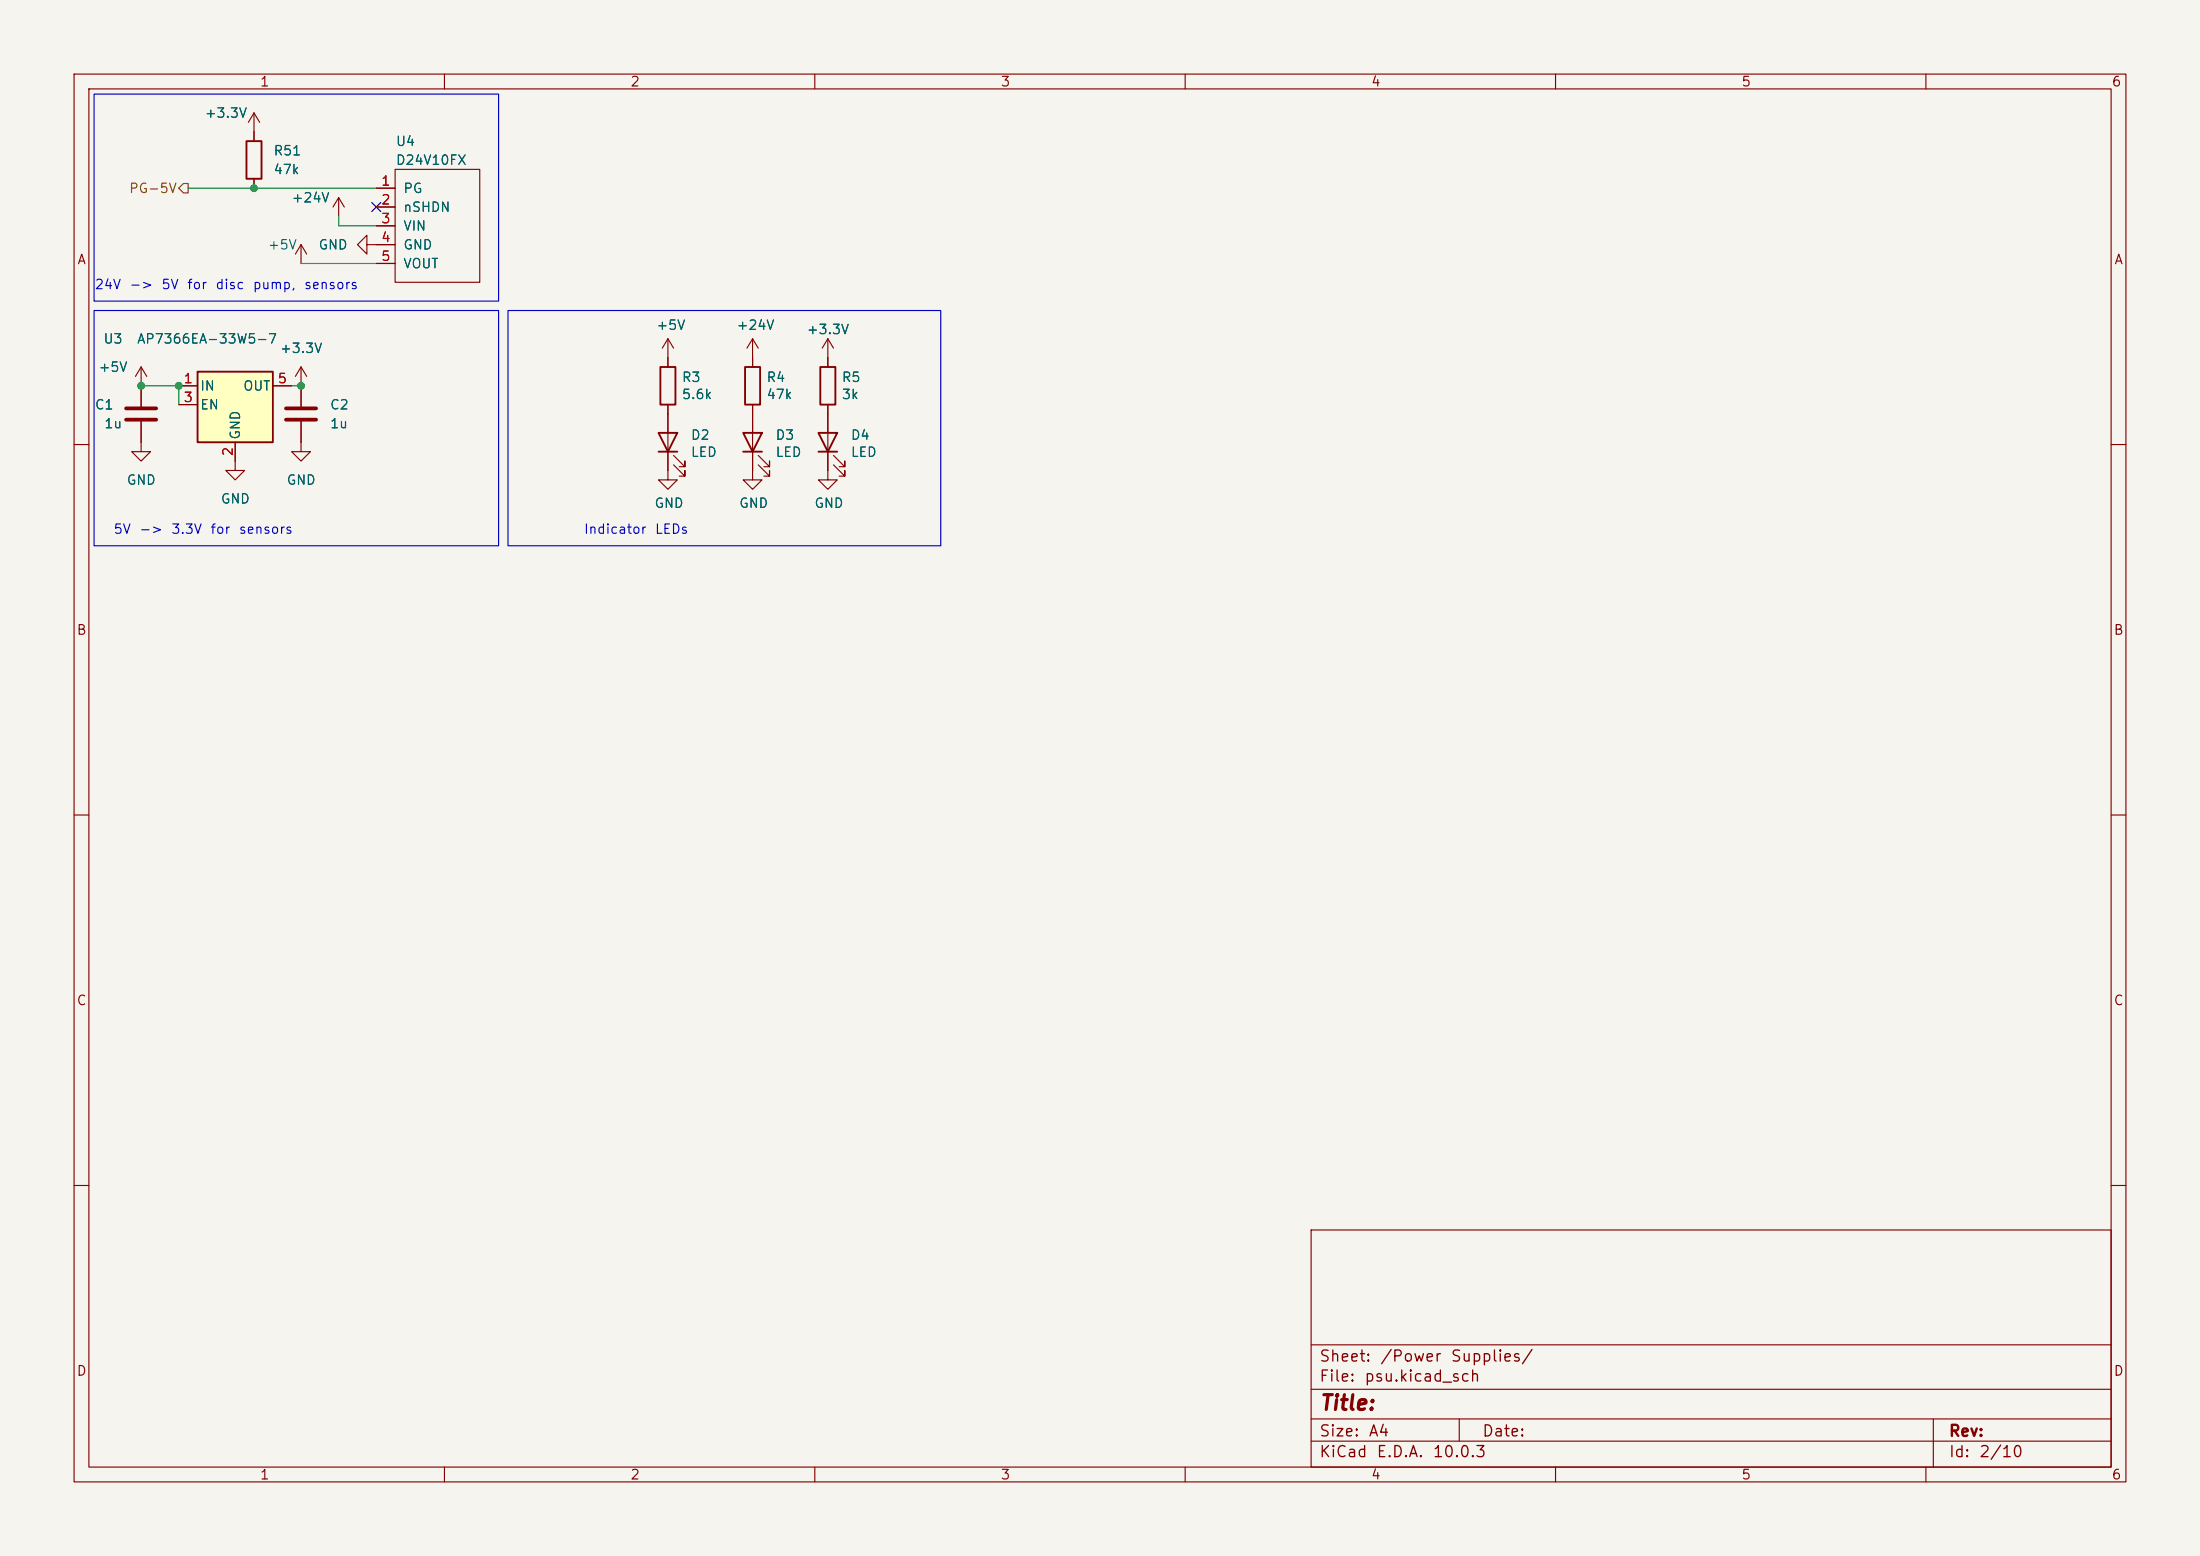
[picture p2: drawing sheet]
(kicad_sch
 (version 20260306)
 (generator "eeschema")
 (generator_version "10.0")
 (paper "A4")
 (lib_symbols
  (symbol "Device:C"
   (pin_numbers (hide yes))
   (pin_names
    (offset 0.254)) (exclude_from_sim no) (in_bom yes) (on_board yes)
   (in_pos_files yes)
   (duplicate_pin_numbers_are_jumpers no)
   (property "Reference" "C" (at 0.635 2.54 0) (show_name no) (do_not_autoplace no) (effects (font (size 1.27 1.27)) (justify left)))
   (property "Value" "C" (at 0.635 -2.54 0) (show_name no) (do_not_autoplace no) (effects (font (size 1.27 1.27)) (justify left)))
   (property "Footprint" "" (at 0.9652 -3.81 0) (show_name no) (do_not_autoplace no) (hide yes) (effects (font (size 1.27 1.27))))
   (property "Datasheet" "" (at 0 0 0) (show_name no) (do_not_autoplace no) (hide yes) (effects (font (size 1.27 1.27))))
   (property "Description" "Unpolarized capacitor" (at 0 0 0) (show_name no) (do_not_autoplace no) (hide yes) (effects (font (size 1.27 1.27))))
   (symbol "C_0_1"
    (polyline (pts (xy -2.032 0.762) (xy 2.032 0.762)) (stroke (width 0.508) (type default)) (fill (type none)))
    (polyline (pts (xy -2.032 -0.762) (xy 2.032 -0.762)) (stroke (width 0.508) (type default)) (fill (type none))))
   (symbol "C_1_1"
    (pin passive line (at 0 3.81 270) (length 2.794) (name "" (effects (font (size 1.27 1.27)))) (number "1" (effects (font (size 1.27 1.27)))))
    (pin passive line (at 0 -3.81 90) (length 2.794) (name "" (effects (font (size 1.27 1.27)))) (number "2" (effects (font (size 1.27 1.27))))))
   (embedded_fonts no))
  (symbol "Device:LED"
   (pin_numbers (hide yes))
   (pin_names
    (offset 1.016) (hide yes)) (exclude_from_sim no) (in_bom yes) (on_board yes)
   (in_pos_files yes)
   (duplicate_pin_numbers_are_jumpers no)
   (property "Reference" "D" (at 0 2.54 0) (show_name no) (do_not_autoplace no) (effects (font (size 1.27 1.27))))
   (property "Value" "LED" (at 0 -2.54 0) (show_name no) (do_not_autoplace no) (effects (font (size 1.27 1.27))))
   (property "Footprint" "" (at 0 0 0) (show_name no) (do_not_autoplace no) (hide yes) (effects (font (size 1.27 1.27))))
   (property "Datasheet" "" (at 0 0 0) (show_name no) (do_not_autoplace no) (hide yes) (effects (font (size 1.27 1.27))))
   (property "Description" "Light emitting diode" (at 0 0 0) (show_name no) (do_not_autoplace no) (hide yes) (effects (font (size 1.27 1.27))))
   (symbol "LED_0_1"
    (polyline (pts (xy -3.048 -0.762) (xy -4.572 -2.286) (xy -3.81 -2.286) (xy -4.572 -2.286) (xy -4.572 -1.524)) (stroke (width 0) (type default)) (fill (type none)))
    (polyline (pts (xy -1.778 -0.762) (xy -3.302 -2.286) (xy -2.54 -2.286) (xy -3.302 -2.286) (xy -3.302 -1.524)) (stroke (width 0) (type default)) (fill (type none)))
    (polyline (pts (xy -1.27 0) (xy 1.27 0)) (stroke (width 0) (type default)) (fill (type none)))
    (polyline (pts (xy -1.27 -1.27) (xy -1.27 1.27)) (stroke (width 0.254) (type default)) (fill (type none)))
    (polyline (pts (xy 1.27 -1.27) (xy 1.27 1.27) (xy -1.27 0) (xy 1.27 -1.27)) (stroke (width 0.254) (type default)) (fill (type none))))
   (symbol "LED_1_1"
    (pin passive line (at -3.81 0 0) (length 2.54) (name "K" (effects (font (size 1.27 1.27)))) (number "1" (effects (font (size 1.27 1.27)))))
    (pin passive line (at 3.81 0 180) (length 2.54) (name "A" (effects (font (size 1.27 1.27)))) (number "2" (effects (font (size 1.27 1.27))))))
   (embedded_fonts no))
  (symbol "Device:R"
   (pin_numbers (hide yes))
   (pin_names
    (offset 0)) (exclude_from_sim no) (in_bom yes) (on_board yes)
   (in_pos_files yes)
   (duplicate_pin_numbers_are_jumpers no)
   (property "Reference" "R" (at 2.032 0 90) (show_name no) (do_not_autoplace no) (effects (font (size 1.27 1.27))))
   (property "Value" "R" (at 0 0 90) (show_name no) (do_not_autoplace no) (effects (font (size 1.27 1.27))))
   (property "Footprint" "" (at -1.778 0 90) (show_name no) (do_not_autoplace no) (hide yes) (effects (font (size 1.27 1.27))))
   (property "Datasheet" "" (at 0 0 0) (show_name no) (do_not_autoplace no) (hide yes) (effects (font (size 1.27 1.27))))
   (property "Description" "Resistor" (at 0 0 0) (show_name no) (do_not_autoplace no) (hide yes) (effects (font (size 1.27 1.27))))
   (symbol "R_0_1"
    (rectangle (start -1.016 -2.54) (end 1.016 2.54) (stroke (width 0.254) (type default)) (fill (type none))))
   (symbol "R_1_1"
    (pin passive line (at 0 3.81 270) (length 1.27) (name "" (effects (font (size 1.27 1.27)))) (number "1" (effects (font (size 1.27 1.27)))))
    (pin passive line (at 0 -3.81 90) (length 1.27) (name "" (effects (font (size 1.27 1.27)))) (number "2" (effects (font (size 1.27 1.27))))))
   (embedded_fonts no))
  (symbol "Regulator_Linear:TLV71209_SOT23-5"
   (pin_names
    (offset 0.254)) (exclude_from_sim no) (in_bom yes) (on_board yes)
   (in_pos_files yes)
   (duplicate_pin_numbers_are_jumpers no)
   (property "Reference" "U" (at -3.81 5.715 0) (show_name no) (do_not_autoplace no) (effects (font (size 1.27 1.27))))
   (property "Value" "TLV71209_SOT23-5" (at 0 5.715 0) (show_name no) (do_not_autoplace no) (effects (font (size 1.27 1.27)) (justify left)))
   (property "Footprint" "Package_TO_SOT_SMD:SOT-23-5" (at 0 8.255 0) (show_name no) (do_not_autoplace no) (hide yes) (effects (font (size 1.27 1.27)
    (italic yes))))
   (property "Datasheet" "http://www.ti.com/lit/ds/symlink/tlv712.pdf" (at 0 1.27 0) (show_name no) (do_not_autoplace no) (hide yes) (effects (font (size 1.27 1.27))))
   (property "Description" "300mA Low Dropout Voltage Regulator, Fixed Output 0.9V, SOT-23-5" (at 0 0 0) (show_name no) (do_not_autoplace no) (hide yes) (effects (font (size 1.27 1.27))))
   (symbol "TLV71209_SOT23-5_0_1"
    (rectangle (start -5.08 4.445) (end 5.08 -5.08) (stroke (width 0.254) (type default)) (fill (type background))))
   (symbol "TLV71209_SOT23-5_1_1"
    (pin power_in line (at -7.62 2.54 0) (length 2.54) (name "IN" (effects (font (size 1.27 1.27)))) (number "1" (effects (font (size 1.27 1.27)))))
    (pin power_in line (at 0 -7.62 90) (length 2.54) (name "GND" (effects (font (size 1.27 1.27)))) (number "2" (effects (font (size 1.27 1.27)))))
    (pin input line (at -7.62 0 0) (length 2.54) (name "EN" (effects (font (size 1.27 1.27)))) (number "3" (effects (font (size 1.27 1.27)))))
    (pin no_connect line (at 5.08 0 180) (length 2.54) (hide yes) (name "NC" (effects (font (size 1.27 1.27)))) (number "4" (effects (font (size 1.27 1.27)))))
    (pin power_out line (at 7.62 2.54 180) (length 2.54) (name "OUT" (effects (font (size 1.27 1.27)))) (number "5" (effects (font (size 1.27 1.27))))))
   (embedded_fonts no))
  (symbol "pololu:D24V10FX"
   (pin_names
    (offset 1.016)) (exclude_from_sim no) (in_bom yes) (on_board yes)
   (in_pos_files yes)
   (duplicate_pin_numbers_are_jumpers no)
   (property "Reference" "U" (at -1.27 12.7 0) (show_name no) (do_not_autoplace no) (effects (font (size 1.27 1.27))))
   (property "Value" "D24V10FX" (at -1.27 10.16 0) (show_name no) (do_not_autoplace no) (effects (font (size 1.27 1.27))))
   (property "Footprint" "" (at -1.27 12.7 0) (show_name no) (do_not_autoplace no) (hide yes) (effects (font (size 1.27 1.27))))
   (property "Datasheet" "" (at -1.27 12.7 0) (show_name no) (do_not_autoplace no) (hide yes) (effects (font (size 1.27 1.27))))
   (property "Description" "" (at 0 0 0) (show_name no) (do_not_autoplace no) (hide yes) (effects (font (size 1.27 1.27))))
   (symbol "D24V10FX_0_1"
    (rectangle (start -6.35 7.62) (end 5.08 -7.62) (stroke (width 0) (type solid)) (fill (type none))))
   (symbol "D24V10FX_1_0"
    (pin output line (at -8.89 5.08 0) (length 2.54) (name "PG" (effects (font (size 1.27 1.27)))) (number "1" (effects (font (size 1.27 1.27)))))
    (pin input line (at -8.89 2.54 0) (length 2.54) (name "nSHDN" (effects (font (size 1.27 1.27)))) (number "2" (effects (font (size 1.27 1.27)))))
    (pin power_in line (at -8.89 0 0) (length 2.54) (name "VIN" (effects (font (size 1.27 1.27)))) (number "3" (effects (font (size 1.27 1.27)))))
    (pin power_in line (at -8.89 -2.54 0) (length 2.54) (name "GND" (effects (font (size 1.27 1.27)))) (number "4" (effects (font (size 1.27 1.27)))))
    (pin power_out line (at -8.89 -5.08 0) (length 2.54) (name "VOUT" (effects (font (size 1.27 1.27)))) (number "5" (effects (font (size 1.27 1.27))))))
   (embedded_fonts no))
  (symbol "power:+24V"
   (power global)
   (pin_names
    (offset 0)) (exclude_from_sim no) (in_bom yes) (on_board yes)
   (in_pos_files yes)
   (duplicate_pin_numbers_are_jumpers no)
   (property "Reference" "#PWR" (at 0 -3.81 0) (show_name no) (do_not_autoplace no) (hide yes) (effects (font (size 1.27 1.27))))
   (property "Value" "+24V" (at 0 3.556 0) (show_name no) (do_not_autoplace no) (effects (font (size 1.27 1.27))))
   (property "Footprint" "" (at 0 0 0) (show_name no) (do_not_autoplace no) (hide yes) (effects (font (size 1.27 1.27))))
   (property "Datasheet" "" (at 0 0 0) (show_name no) (do_not_autoplace no) (hide yes) (effects (font (size 1.27 1.27))))
   (property "Description" "Power symbol creates a global label with name \"+24V\"" (at 0 0 0) (show_name no) (do_not_autoplace no) (hide yes) (effects (font (size 1.27 1.27))))
   (symbol "+24V_0_1"
    (polyline (pts (xy -0.762 1.27) (xy 0 2.54)) (stroke (width 0) (type default)) (fill (type none)))
    (polyline (pts (xy 0 2.54) (xy 0.762 1.27)) (stroke (width 0) (type default)) (fill (type none)))
    (polyline (pts (xy 0 0) (xy 0 2.54)) (stroke (width 0) (type default)) (fill (type none))))
   (symbol "+24V_1_1"
    (pin power_in line (at 0 0 90) (length 0) (hide yes) (name "+24V" (effects (font (size 1.27 1.27)))) (number "1" (effects (font (size 1.27 1.27))))))
   (embedded_fonts no))
  (symbol "power:+3.3V"
   (power global)
   (pin_names
    (offset 0)) (exclude_from_sim no) (in_bom yes) (on_board yes)
   (in_pos_files yes)
   (duplicate_pin_numbers_are_jumpers no)
   (property "Reference" "#PWR" (at 0 -3.81 0) (show_name no) (do_not_autoplace no) (hide yes) (effects (font (size 1.27 1.27))))
   (property "Value" "+3.3V" (at 0 3.556 0) (show_name no) (do_not_autoplace no) (effects (font (size 1.27 1.27))))
   (property "Footprint" "" (at 0 0 0) (show_name no) (do_not_autoplace no) (hide yes) (effects (font (size 1.27 1.27))))
   (property "Datasheet" "" (at 0 0 0) (show_name no) (do_not_autoplace no) (hide yes) (effects (font (size 1.27 1.27))))
   (property "Description" "Power symbol creates a global label with name \"+3.3V\"" (at 0 0 0) (show_name no) (do_not_autoplace no) (hide yes) (effects (font (size 1.27 1.27))))
   (symbol "+3.3V_0_1"
    (polyline (pts (xy -0.762 1.27) (xy 0 2.54)) (stroke (width 0) (type default)) (fill (type none)))
    (polyline (pts (xy 0 2.54) (xy 0.762 1.27)) (stroke (width 0) (type default)) (fill (type none)))
    (polyline (pts (xy 0 0) (xy 0 2.54)) (stroke (width 0) (type default)) (fill (type none))))
   (symbol "+3.3V_1_1"
    (pin power_in line (at 0 0 90) (length 0) (hide yes) (name "+3.3V" (effects (font (size 1.27 1.27)))) (number "1" (effects (font (size 1.27 1.27))))))
   (embedded_fonts no))
  (symbol "power:+5V"
   (power global)
   (pin_names
    (offset 0)) (exclude_from_sim no) (in_bom yes) (on_board yes)
   (in_pos_files yes)
   (duplicate_pin_numbers_are_jumpers no)
   (property "Reference" "#PWR" (at 0 -3.81 0) (show_name no) (do_not_autoplace no) (hide yes) (effects (font (size 1.27 1.27))))
   (property "Value" "+5V" (at 0 3.556 0) (show_name no) (do_not_autoplace no) (effects (font (size 1.27 1.27))))
   (property "Footprint" "" (at 0 0 0) (show_name no) (do_not_autoplace no) (hide yes) (effects (font (size 1.27 1.27))))
   (property "Datasheet" "" (at 0 0 0) (show_name no) (do_not_autoplace no) (hide yes) (effects (font (size 1.27 1.27))))
   (property "Description" "Power symbol creates a global label with name \"+5V\"" (at 0 0 0) (show_name no) (do_not_autoplace no) (hide yes) (effects (font (size 1.27 1.27))))
   (symbol "+5V_0_1"
    (polyline (pts (xy -0.762 1.27) (xy 0 2.54)) (stroke (width 0) (type default)) (fill (type none)))
    (polyline (pts (xy 0 2.54) (xy 0.762 1.27)) (stroke (width 0) (type default)) (fill (type none)))
    (polyline (pts (xy 0 0) (xy 0 2.54)) (stroke (width 0) (type default)) (fill (type none))))
   (symbol "+5V_1_1"
    (pin power_in line (at 0 0 90) (length 0) (hide yes) (name "+5V" (effects (font (size 1.27 1.27)))) (number "1" (effects (font (size 1.27 1.27))))))
   (embedded_fonts no))
  (symbol "power:GND"
   (power global)
   (pin_names
    (offset 0)) (exclude_from_sim no) (in_bom yes) (on_board yes)
   (in_pos_files yes)
   (duplicate_pin_numbers_are_jumpers no)
   (property "Reference" "#PWR" (at 0 -6.35 0) (show_name no) (do_not_autoplace no) (hide yes) (effects (font (size 1.27 1.27))))
   (property "Value" "GND" (at 0 -3.81 0) (show_name no) (do_not_autoplace no) (effects (font (size 1.27 1.27))))
   (property "Footprint" "" (at 0 0 0) (show_name no) (do_not_autoplace no) (hide yes) (effects (font (size 1.27 1.27))))
   (property "Datasheet" "" (at 0 0 0) (show_name no) (do_not_autoplace no) (hide yes) (effects (font (size 1.27 1.27))))
   (property "Description" "Power symbol creates a global label with name \"GND\" , ground" (at 0 0 0) (show_name no) (do_not_autoplace no) (hide yes) (effects (font (size 1.27 1.27))))
   (symbol "GND_0_1"
    (polyline (pts (xy 0 0) (xy 0 -1.27) (xy 1.27 -1.27) (xy 0 -2.54) (xy -1.27 -1.27) (xy 0 -1.27)) (stroke (width 0) (type default)) (fill (type none))))
   (symbol "GND_1_1"
    (pin power_in line (at 0 0 270) (length 0) (hide yes) (name "GND" (effects (font (size 1.27 1.27)))) (number "1" (effects (font (size 1.27 1.27))))))
   (embedded_fonts no)))
 (rectangle
  (start 68.58 41.91)
  (end 127 73.66)
  (stroke (width 0) (type default))
  (fill (type none)))
 (rectangle
  (start 12.7 41.91)
  (end 67.31 73.66)
  (stroke (width 0) (type default))
  (fill (type none)))
 (rectangle
  (start 12.7 12.7)
  (end 67.31 40.64)
  (stroke (width 0) (type default))
  (fill (type none)))
 (text "5V -> 3.3V for sensors"
  (exclude_from_sim no)
  (at 15.24 72.39 0)
  (effects (font (size 1.27 1.27)) (justify left bottom)))
 (text "24V -> 5V for disc pump, sensors"
  (exclude_from_sim no)
  (at 12.7 39.37 0)
  (effects (font (size 1.27 1.27)) (justify left bottom)))
 (text "Indicator LEDs"
  (exclude_from_sim no)
  (at 78.74 72.39 0)
  (effects (font (size 1.27 1.27)) (justify left bottom)))
 (junction
  (at 19.05 52.07)
  (diameter 0)
  (color 0 0 0 0))
 (junction
  (at 40.64 52.07)
  (diameter 0)
  (color 0 0 0 0))
 (junction
  (at 24.13 52.07)
  (diameter 0)
  (color 0 0 0 0))
 (junction
  (at 34.29 25.4)
  (diameter 0)
  (color 0 0 0 0))
 (no_connect
  (at 50.8 27.94))
 (wire
  (pts (xy 39.37 52.07) (xy 40.64 52.07))
  (stroke (width 0) (type default)))
 (wire
  (pts (xy 50.8 30.48) (xy 45.72 30.48))
  (stroke (width 0) (type default)))
 (wire
  (pts (xy 34.29 25.4) (xy 25.4 25.4))
  (stroke (width 0) (type default)))
 (wire
  (pts (xy 45.72 30.48) (xy 45.72 29.21))
  (stroke (width 0) (type default)))
 (wire
  (pts (xy 19.05 52.07) (xy 24.13 52.07))
  (stroke (width 0) (type default)))
 (wire
  (pts (xy 40.64 35.56) (xy 50.8 35.56))
  (stroke (width 0) (type default)))
 (wire
  (pts (xy 24.13 52.07) (xy 24.13 54.61))
  (stroke (width 0) (type default)))
 (wire
  (pts (xy 50.8 25.4) (xy 34.29 25.4))
  (stroke (width 0) (type default)))
 (hierarchical_label "PG-5V"
  (shape output)
  (at 25.4 25.4 180)
  (effects (font (size 1.27 1.27)) (justify right)))
 (symbol
  (lib_id "power:GND")
  (at 19.05 59.69 0)
  (unit 1)
  (body_style 1)
  (exclude_from_sim no)
  (in_bom yes)
  (on_board yes)
  (in_pos_files yes)
  (dnp no)
  (fields_autoplaced yes)
  (property "Reference" "#PWR062" (at 19.05 66.04 0) (hide yes) (show_name no) (do_not_autoplace no) (effects (font (size 1.27 1.27))))
  (property "Value" "GND" (at 19.05 64.77 0) (show_name no) (do_not_autoplace no) (effects (font (size 1.27 1.27))))
  (property "Footprint" "" (at 19.05 59.69 0) (hide yes) (show_name no) (do_not_autoplace no) (effects (font (size 1.27 1.27))))
  (property "Datasheet" "" (at 19.05 59.69 0) (hide yes) (show_name no) (do_not_autoplace no) (effects (font (size 1.27 1.27))))
  (property "Description" "" (at 19.05 59.69 0) (show_name no) (do_not_autoplace no) (effects (font (size 1.27 1.27))))
  (pin "1")
  (instances (project "fluidics-v2" (path "" (reference "#PWR062") (unit 1)))))
 (symbol
  (lib_id "power:+5V")
  (at 40.64 35.56 0)
  (unit 1)
  (body_style 1)
  (exclude_from_sim no)
  (in_bom yes)
  (on_board yes)
  (in_pos_files yes)
  (dnp no)
  (property "Reference" "#PWR060" (at 40.64 39.37 0) (hide yes) (show_name no) (do_not_autoplace no) (effects (font (size 1.27 1.27))))
  (property "Value" "+5V" (at 38.1 33.02 0) (show_name no) (do_not_autoplace no) (effects (font (size 1.27 1.27))))
  (property "Footprint" "" (at 40.64 35.56 0) (hide yes) (show_name no) (do_not_autoplace no) (effects (font (size 1.27 1.27))))
  (property "Datasheet" "" (at 40.64 35.56 0) (hide yes) (show_name no) (do_not_autoplace no) (effects (font (size 1.27 1.27))))
  (property "Description" "" (at 40.64 35.56 0) (show_name no) (do_not_autoplace no) (effects (font (size 1.27 1.27))))
  (pin "1")
  (instances (project "fluidics-v2" (path "" (reference "#PWR060") (unit 1)))))
 (symbol
  (lib_id "Device:LED")
  (at 90.17 59.69 90)
  (unit 1)
  (body_style 1)
  (exclude_from_sim no)
  (in_bom yes)
  (on_board yes)
  (in_pos_files yes)
  (dnp no)
  (property "Reference" "D2" (at 93.1672 58.6994 90) (show_name no) (do_not_autoplace no) (effects (font (size 1.27 1.27)) (justify right)))
  (property "Value" "LED" (at 93.1672 61.0108 90) (show_name no) (do_not_autoplace no) (effects (font (size 1.27 1.27)) (justify right)))
  (property "Footprint" "LED_SMD:LED_0805_2012Metric" (at 90.17 59.69 0) (hide yes) (show_name no) (do_not_autoplace no) (effects (font (size 1.27 1.27))))
  (property "Datasheet" "" (at 90.17 59.69 0) (hide yes) (show_name no) (do_not_autoplace no) (effects (font (size 1.27 1.27))))
  (property "Description" "" (at 90.17 59.69 0) (show_name no) (do_not_autoplace no) (effects (font (size 1.27 1.27))))
  (property "LCSC Part #" "C73546" (at 90.17 59.69 0) (hide yes) (show_name no) (do_not_autoplace no) (effects (font (size 1.27 1.27))))
  (property "Manufacturer_Part_Number" "LTST-C170TGKT" (at 90.17 59.69 0) (hide yes) (show_name no) (do_not_autoplace no) (effects (font (size 1.27 1.27))))
  (pin "1")
  (pin "2")
  (instances (project "fluidics-v2" (path "" (reference "D2") (unit 1))) (project "fluidics - standalone" (path "" (reference "D?") (unit 1)))))
 (symbol
  (lib_id "power:+5V")
  (at 19.05 52.07 0)
  (unit 1)
  (body_style 1)
  (exclude_from_sim no)
  (in_bom yes)
  (on_board yes)
  (in_pos_files yes)
  (dnp no)
  (property "Reference" "#PWR061" (at 19.05 55.88 0) (hide yes) (show_name no) (do_not_autoplace no) (effects (font (size 1.27 1.27))))
  (property "Value" "+5V" (at 15.24 49.53 0) (show_name no) (do_not_autoplace no) (effects (font (size 1.27 1.27))))
  (property "Footprint" "" (at 19.05 52.07 0) (hide yes) (show_name no) (do_not_autoplace no) (effects (font (size 1.27 1.27))))
  (property "Datasheet" "" (at 19.05 52.07 0) (hide yes) (show_name no) (do_not_autoplace no) (effects (font (size 1.27 1.27))))
  (property "Description" "" (at 19.05 52.07 0) (show_name no) (do_not_autoplace no) (effects (font (size 1.27 1.27))))
  (pin "1")
  (instances (project "fluidics-v2" (path "" (reference "#PWR061") (unit 1)))))
 (symbol
  (lib_id "Device:LED")
  (at 101.6 59.69 90)
  (unit 1)
  (body_style 1)
  (exclude_from_sim no)
  (in_bom yes)
  (on_board yes)
  (in_pos_files yes)
  (dnp no)
  (property "Reference" "D3" (at 104.5972 58.6994 90) (show_name no) (do_not_autoplace no) (effects (font (size 1.27 1.27)) (justify right)))
  (property "Value" "LED" (at 104.5972 61.0108 90) (show_name no) (do_not_autoplace no) (effects (font (size 1.27 1.27)) (justify right)))
  (property "Footprint" "LED_SMD:LED_0805_2012Metric" (at 101.6 59.69 0) (hide yes) (show_name no) (do_not_autoplace no) (effects (font (size 1.27 1.27))))
  (property "Datasheet" "" (at 101.6 59.69 0) (hide yes) (show_name no) (do_not_autoplace no) (effects (font (size 1.27 1.27))))
  (property "Description" "" (at 101.6 59.69 0) (show_name no) (do_not_autoplace no) (effects (font (size 1.27 1.27))))
  (property "LCSC Part #" "C73546" (at 101.6 59.69 0) (hide yes) (show_name no) (do_not_autoplace no) (effects (font (size 1.27 1.27))))
  (property "Manufacturer_Part_Number" "LTST-C170TGKT" (at 101.6 59.69 0) (hide yes) (show_name no) (do_not_autoplace no) (effects (font (size 1.27 1.27))))
  (pin "1")
  (pin "2")
  (instances (project "fluidics-v2" (path "" (reference "D3") (unit 1))) (project "fluidics - standalone" (path "" (reference "D?") (unit 1)))))
 (symbol
  (lib_id "power:GND")
  (at 31.75 62.23 0)
  (unit 1)
  (body_style 1)
  (exclude_from_sim no)
  (in_bom yes)
  (on_board yes)
  (in_pos_files yes)
  (dnp no)
  (fields_autoplaced yes)
  (property "Reference" "#PWR065" (at 31.75 68.58 0) (hide yes) (show_name no) (do_not_autoplace no) (effects (font (size 1.27 1.27))))
  (property "Value" "GND" (at 31.75 67.31 0) (show_name no) (do_not_autoplace no) (effects (font (size 1.27 1.27))))
  (property "Footprint" "" (at 31.75 62.23 0) (hide yes) (show_name no) (do_not_autoplace no) (effects (font (size 1.27 1.27))))
  (property "Datasheet" "" (at 31.75 62.23 0) (hide yes) (show_name no) (do_not_autoplace no) (effects (font (size 1.27 1.27))))
  (property "Description" "" (at 31.75 62.23 0) (show_name no) (do_not_autoplace no) (effects (font (size 1.27 1.27))))
  (pin "1")
  (instances (project "fluidics-v2" (path "" (reference "#PWR065") (unit 1)))))
 (symbol
  (lib_id "Device:C")
  (at 40.64 55.88 0)
  (unit 1)
  (body_style 1)
  (exclude_from_sim no)
  (in_bom yes)
  (on_board yes)
  (in_pos_files yes)
  (dnp no)
  (property "Reference" "C2" (at 44.45 54.61 0) (show_name no) (do_not_autoplace no) (effects (font (size 1.27 1.27)) (justify left)))
  (property "Value" "1u" (at 44.45 57.15 0) (show_name no) (do_not_autoplace no) (effects (font (size 1.27 1.27)) (justify left)))
  (property "Footprint" "Capacitor_SMD:C_0603_1608Metric" (at 41.6052 59.69 0) (hide yes) (show_name no) (do_not_autoplace no) (effects (font (size 1.27 1.27))))
  (property "Datasheet" "" (at 40.64 55.88 0) (hide yes) (show_name no) (do_not_autoplace no) (effects (font (size 1.27 1.27))))
  (property "Description" "" (at 40.64 55.88 0) (show_name no) (do_not_autoplace no) (effects (font (size 1.27 1.27))))
  (pin "1")
  (pin "2")
  (instances (project "fluidics-v2" (path "" (reference "C2") (unit 1)))))
 (symbol
  (lib_id "power:GND")
  (at 40.64 59.69 0)
  (unit 1)
  (body_style 1)
  (exclude_from_sim no)
  (in_bom yes)
  (on_board yes)
  (in_pos_files yes)
  (dnp no)
  (fields_autoplaced yes)
  (property "Reference" "#PWR067" (at 40.64 66.04 0) (hide yes) (show_name no) (do_not_autoplace no) (effects (font (size 1.27 1.27))))
  (property "Value" "GND" (at 40.64 64.77 0) (show_name no) (do_not_autoplace no) (effects (font (size 1.27 1.27))))
  (property "Footprint" "" (at 40.64 59.69 0) (hide yes) (show_name no) (do_not_autoplace no) (effects (font (size 1.27 1.27))))
  (property "Datasheet" "" (at 40.64 59.69 0) (hide yes) (show_name no) (do_not_autoplace no) (effects (font (size 1.27 1.27))))
  (property "Description" "" (at 40.64 59.69 0) (show_name no) (do_not_autoplace no) (effects (font (size 1.27 1.27))))
  (pin "1")
  (instances (project "fluidics-v2" (path "" (reference "#PWR067") (unit 1)))))
 (symbol
  (lib_id "Device:R")
  (at 90.17 52.07 0)
  (unit 1)
  (body_style 1)
  (exclude_from_sim no)
  (in_bom yes)
  (on_board yes)
  (in_pos_files yes)
  (dnp no)
  (property "Reference" "R3" (at 91.948 50.9016 0) (show_name no) (do_not_autoplace no) (effects (font (size 1.27 1.27)) (justify left)))
  (property "Value" "5.6k" (at 91.948 53.213 0) (show_name no) (do_not_autoplace no) (effects (font (size 1.27 1.27)) (justify left)))
  (property "Footprint" "Resistor_SMD:R_0805_2012Metric" (at 88.392 52.07 90) (hide yes) (show_name no) (do_not_autoplace no) (effects (font (size 1.27 1.27))))
  (property "Datasheet" "" (at 90.17 52.07 0) (hide yes) (show_name no) (do_not_autoplace no) (effects (font (size 1.27 1.27))))
  (property "Description" "" (at 90.17 52.07 0) (show_name no) (do_not_autoplace no) (effects (font (size 1.27 1.27))))
  (property "Manufacturer_Part_Number" "RT0603DRD07680RL" (at 90.17 52.07 0) (hide yes) (show_name no) (do_not_autoplace no) (effects (font (size 1.27 1.27))))
  (pin "1")
  (pin "2")
  (instances (project "fluidics-v2" (path "" (reference "R3") (unit 1))) (project "fluidics - standalone" (path "" (reference "R?") (unit 1)))))
 (symbol
  (lib_id "Device:C")
  (at 19.05 55.88 0)
  (unit 1)
  (body_style 1)
  (exclude_from_sim no)
  (in_bom yes)
  (on_board yes)
  (in_pos_files yes)
  (dnp no)
  (property "Reference" "C1" (at 12.7 54.61 0) (show_name no) (do_not_autoplace no) (effects (font (size 1.27 1.27)) (justify left)))
  (property "Value" "1u" (at 13.97 57.15 0) (show_name no) (do_not_autoplace no) (effects (font (size 1.27 1.27)) (justify left)))
  (property "Footprint" "Capacitor_SMD:C_0603_1608Metric" (at 20.0152 59.69 0) (hide yes) (show_name no) (do_not_autoplace no) (effects (font (size 1.27 1.27))))
  (property "Datasheet" "" (at 19.05 55.88 0) (hide yes) (show_name no) (do_not_autoplace no) (effects (font (size 1.27 1.27))))
  (property "Description" "" (at 19.05 55.88 0) (show_name no) (do_not_autoplace no) (effects (font (size 1.27 1.27))))
  (pin "1")
  (pin "2")
  (instances (project "fluidics-v2" (path "" (reference "C1") (unit 1)))))
 (symbol
  (lib_id "power:+3.3V")
  (at 40.64 52.07 0)
  (unit 1)
  (body_style 1)
  (exclude_from_sim no)
  (in_bom yes)
  (on_board yes)
  (in_pos_files yes)
  (dnp no)
  (fields_autoplaced yes)
  (property "Reference" "#PWR066" (at 40.64 55.88 0) (hide yes) (show_name no) (do_not_autoplace no) (effects (font (size 1.27 1.27))))
  (property "Value" "+3.3V" (at 40.64 46.99 0) (show_name no) (do_not_autoplace no) (effects (font (size 1.27 1.27))))
  (property "Footprint" "" (at 40.64 52.07 0) (hide yes) (show_name no) (do_not_autoplace no) (effects (font (size 1.27 1.27))))
  (property "Datasheet" "" (at 40.64 52.07 0) (hide yes) (show_name no) (do_not_autoplace no) (effects (font (size 1.27 1.27))))
  (property "Description" "" (at 40.64 52.07 0) (show_name no) (do_not_autoplace no) (effects (font (size 1.27 1.27))))
  (pin "1")
  (instances (project "fluidics-v2" (path "" (reference "#PWR066") (unit 1)))))
 (symbol
  (lib_id "pololu:D24V10FX")
  (at 59.69 30.48 0)
  (unit 1)
  (body_style 1)
  (exclude_from_sim no)
  (in_bom yes)
  (on_board yes)
  (in_pos_files yes)
  (dnp no)
  (property "Reference" "U4" (at 53.34 19.05 0) (show_name no) (do_not_autoplace no) (effects (font (size 1.27 1.27)) (justify left)))
  (property "Value" "D24V10FX" (at 53.34 21.59 0) (show_name no) (do_not_autoplace no) (effects (font (size 1.27 1.27)) (justify left)))
  (property "Footprint" "pololu:D24V10FX" (at 58.42 17.78 0) (hide yes) (show_name no) (do_not_autoplace no) (effects (font (size 1.27 1.27))))
  (property "Datasheet" "" (at 58.42 17.78 0) (hide yes) (show_name no) (do_not_autoplace no) (effects (font (size 1.27 1.27))))
  (property "Description" "" (at 59.69 30.48 0) (show_name no) (do_not_autoplace no) (effects (font (size 1.27 1.27))))
  (pin "1")
  (pin "2")
  (pin "3")
  (pin "4")
  (pin "5")
  (instances (project "fluidics-v2" (path "" (reference "U4") (unit 1)))))
 (symbol
  (lib_id "power:+24V")
  (at 101.6 48.26 0)
  (unit 1)
  (body_style 1)
  (exclude_from_sim no)
  (in_bom yes)
  (on_board yes)
  (in_pos_files yes)
  (dnp no)
  (property "Reference" "#PWR076" (at 101.6 52.07 0) (hide yes) (show_name no) (do_not_autoplace no) (effects (font (size 1.27 1.27))))
  (property "Value" "+24V" (at 101.981 43.8658 0) (show_name no) (do_not_autoplace no) (effects (font (size 1.27 1.27))))
  (property "Footprint" "" (at 101.6 48.26 0) (hide yes) (show_name no) (do_not_autoplace no) (effects (font (size 1.27 1.27))))
  (property "Datasheet" "" (at 101.6 48.26 0) (hide yes) (show_name no) (do_not_autoplace no) (effects (font (size 1.27 1.27))))
  (property "Description" "" (at 101.6 48.26 0) (show_name no) (do_not_autoplace no) (effects (font (size 1.27 1.27))))
  (pin "1")
  (instances (project "fluidics-v2" (path "" (reference "#PWR076") (unit 1))) (project "fluidics - standalone" (path "" (reference "#PWR?") (unit 1)))))
 (symbol
  (lib_id "power:GND")
  (at 50.8 33.02 270)
  (unit 1)
  (body_style 1)
  (exclude_from_sim no)
  (in_bom yes)
  (on_board yes)
  (in_pos_files yes)
  (dnp no)
  (fields_autoplaced yes)
  (property "Reference" "#PWR064" (at 44.45 33.02 0) (hide yes) (show_name no) (do_not_autoplace no) (effects (font (size 1.27 1.27))))
  (property "Value" "GND" (at 46.99 33.02 90) (show_name no) (do_not_autoplace no) (effects (font (size 1.27 1.27)) (justify right)))
  (property "Footprint" "" (at 50.8 33.02 0) (hide yes) (show_name no) (do_not_autoplace no) (effects (font (size 1.27 1.27))))
  (property "Datasheet" "" (at 50.8 33.02 0) (hide yes) (show_name no) (do_not_autoplace no) (effects (font (size 1.27 1.27))))
  (property "Description" "" (at 50.8 33.02 0) (show_name no) (do_not_autoplace no) (effects (font (size 1.27 1.27))))
  (pin "1")
  (instances (project "fluidics-v2" (path "" (reference "#PWR064") (unit 1)))))
 (symbol
  (lib_id "power:GND")
  (at 101.6 63.5 0)
  (unit 1)
  (body_style 1)
  (exclude_from_sim no)
  (in_bom yes)
  (on_board yes)
  (in_pos_files yes)
  (dnp no)
  (property "Reference" "#PWR077" (at 101.6 69.85 0) (hide yes) (show_name no) (do_not_autoplace no) (effects (font (size 1.27 1.27))))
  (property "Value" "GND" (at 101.727 67.8942 0) (show_name no) (do_not_autoplace no) (effects (font (size 1.27 1.27))))
  (property "Footprint" "" (at 101.6 63.5 0) (hide yes) (show_name no) (do_not_autoplace no) (effects (font (size 1.27 1.27))))
  (property "Datasheet" "" (at 101.6 63.5 0) (hide yes) (show_name no) (do_not_autoplace no) (effects (font (size 1.27 1.27))))
  (property "Description" "" (at 101.6 63.5 0) (show_name no) (do_not_autoplace no) (effects (font (size 1.27 1.27))))
  (pin "1")
  (instances (project "fluidics-v2" (path "" (reference "#PWR077") (unit 1))) (project "fluidics - standalone" (path "" (reference "#PWR?") (unit 1)))))
 (symbol
  (lib_id "Device:R")
  (at 101.6 52.07 0)
  (unit 1)
  (body_style 1)
  (exclude_from_sim no)
  (in_bom yes)
  (on_board yes)
  (in_pos_files yes)
  (dnp no)
  (property "Reference" "R4" (at 103.378 50.9016 0) (show_name no) (do_not_autoplace no) (effects (font (size 1.27 1.27)) (justify left)))
  (property "Value" "47k" (at 103.378 53.213 0) (show_name no) (do_not_autoplace no) (effects (font (size 1.27 1.27)) (justify left)))
  (property "Footprint" "Resistor_SMD:R_0402_1005Metric" (at 99.822 52.07 90) (hide yes) (show_name no) (do_not_autoplace no) (effects (font (size 1.27 1.27))))
  (property "Datasheet" "" (at 101.6 52.07 0) (hide yes) (show_name no) (do_not_autoplace no) (effects (font (size 1.27 1.27))))
  (property "Description" "" (at 101.6 52.07 0) (show_name no) (do_not_autoplace no) (effects (font (size 1.27 1.27))))
  (property "Manufacturer_Part_Number" "RC0603FR-074K7L" (at 101.6 52.07 0) (hide yes) (show_name no) (do_not_autoplace no) (effects (font (size 1.27 1.27))))
  (pin "1")
  (pin "2")
  (instances (project "fluidics-v2" (path "" (reference "R4") (unit 1))) (project "fluidics - standalone" (path "" (reference "R?") (unit 1)))))
 (symbol
  (lib_id "power:+24V")
  (at 45.72 29.21 0)
  (mirror y)
  (unit 1)
  (body_style 1)
  (exclude_from_sim no)
  (in_bom yes)
  (on_board yes)
  (in_pos_files yes)
  (dnp no)
  (property "Reference" "#PWR06" (at 45.72 33.02 0) (hide yes) (show_name no) (do_not_autoplace no) (effects (font (size 1.27 1.27))))
  (property "Value" "+24V" (at 41.91 26.67 0) (show_name no) (do_not_autoplace no) (effects (font (size 1.27 1.27))))
  (property "Footprint" "" (at 45.72 29.21 0) (hide yes) (show_name no) (do_not_autoplace no) (effects (font (size 1.27 1.27))))
  (property "Datasheet" "" (at 45.72 29.21 0) (hide yes) (show_name no) (do_not_autoplace no) (effects (font (size 1.27 1.27))))
  (property "Description" "" (at 45.72 29.21 0) (show_name no) (do_not_autoplace no) (effects (font (size 1.27 1.27))))
  (pin "1")
  (instances (project "fluidics-v2" (path "" (reference "#PWR06") (unit 1)))))
 (symbol
  (lib_id "power:GND")
  (at 111.76 63.5 0)
  (unit 1)
  (body_style 1)
  (exclude_from_sim no)
  (in_bom yes)
  (on_board yes)
  (in_pos_files yes)
  (dnp no)
  (property "Reference" "#PWR079" (at 111.76 69.85 0) (hide yes) (show_name no) (do_not_autoplace no) (effects (font (size 1.27 1.27))))
  (property "Value" "GND" (at 111.887 67.8942 0) (show_name no) (do_not_autoplace no) (effects (font (size 1.27 1.27))))
  (property "Footprint" "" (at 111.76 63.5 0) (hide yes) (show_name no) (do_not_autoplace no) (effects (font (size 1.27 1.27))))
  (property "Datasheet" "" (at 111.76 63.5 0) (hide yes) (show_name no) (do_not_autoplace no) (effects (font (size 1.27 1.27))))
  (property "Description" "" (at 111.76 63.5 0) (show_name no) (do_not_autoplace no) (effects (font (size 1.27 1.27))))
  (pin "1")
  (instances (project "fluidics-v2" (path "" (reference "#PWR079") (unit 1))) (project "fluidics - standalone" (path "" (reference "#PWR?") (unit 1)))))
 (symbol
  (lib_id "Regulator_Linear:TLV71209_SOT23-5")
  (at 31.75 54.61 0)
  (unit 1)
  (body_style 1)
  (exclude_from_sim no)
  (in_bom yes)
  (on_board yes)
  (in_pos_files yes)
  (dnp no)
  (property "Reference" "U3" (at 15.24 45.72 0) (show_name no) (do_not_autoplace no) (effects (font (size 1.27 1.27))))
  (property "Value" "AP7366EA-33W5-7" (at 27.94 45.72 0) (show_name no) (do_not_autoplace no) (effects (font (size 1.27 1.27))))
  (property "Footprint" "Package_TO_SOT_SMD:SOT-23-5" (at 31.75 46.355 0) (hide yes) (show_name no) (do_not_autoplace no) (effects (font (size 1.27 1.27)
    (italic yes))))
  (property "Datasheet" "" (at 31.75 53.34 0) (hide yes) (show_name no) (do_not_autoplace no) (effects (font (size 1.27 1.27))))
  (property "Description" "" (at 31.75 54.61 0) (show_name no) (do_not_autoplace no) (effects (font (size 1.27 1.27))))
  (pin "1")
  (pin "2")
  (pin "3")
  (pin "4")
  (pin "5")
  (instances (project "fluidics-v2" (path "" (reference "U3") (unit 1)))))
 (symbol
  (lib_id "power:GND")
  (at 90.17 63.5 0)
  (unit 1)
  (body_style 1)
  (exclude_from_sim no)
  (in_bom yes)
  (on_board yes)
  (in_pos_files yes)
  (dnp no)
  (property "Reference" "#PWR073" (at 90.17 69.85 0) (hide yes) (show_name no) (do_not_autoplace no) (effects (font (size 1.27 1.27))))
  (property "Value" "GND" (at 90.297 67.8942 0) (show_name no) (do_not_autoplace no) (effects (font (size 1.27 1.27))))
  (property "Footprint" "" (at 90.17 63.5 0) (hide yes) (show_name no) (do_not_autoplace no) (effects (font (size 1.27 1.27))))
  (property "Datasheet" "" (at 90.17 63.5 0) (hide yes) (show_name no) (do_not_autoplace no) (effects (font (size 1.27 1.27))))
  (property "Description" "" (at 90.17 63.5 0) (show_name no) (do_not_autoplace no) (effects (font (size 1.27 1.27))))
  (pin "1")
  (instances (project "fluidics-v2" (path "" (reference "#PWR073") (unit 1))) (project "fluidics - standalone" (path "" (reference "#PWR?") (unit 1)))))
 (symbol
  (lib_id "power:+3.3V")
  (at 34.29 17.78 0)
  (unit 1)
  (body_style 1)
  (exclude_from_sim no)
  (in_bom yes)
  (on_board yes)
  (in_pos_files yes)
  (dnp no)
  (property "Reference" "#PWR021" (at 34.29 21.59 0) (hide yes) (show_name no) (do_not_autoplace no) (effects (font (size 1.27 1.27))))
  (property "Value" "+3.3V" (at 30.48 15.24 0) (show_name no) (do_not_autoplace no) (effects (font (size 1.27 1.27))))
  (property "Footprint" "" (at 34.29 17.78 0) (hide yes) (show_name no) (do_not_autoplace no) (effects (font (size 1.27 1.27))))
  (property "Datasheet" "" (at 34.29 17.78 0) (hide yes) (show_name no) (do_not_autoplace no) (effects (font (size 1.27 1.27))))
  (property "Description" "" (at 34.29 17.78 0) (show_name no) (do_not_autoplace no) (effects (font (size 1.27 1.27))))
  (pin "1")
  (instances (project "fluidics-v2" (path "" (reference "#PWR021") (unit 1)))))
 (symbol
  (lib_id "Device:LED")
  (at 111.76 59.69 90)
  (unit 1)
  (body_style 1)
  (exclude_from_sim no)
  (in_bom yes)
  (on_board yes)
  (in_pos_files yes)
  (dnp no)
  (property "Reference" "D4" (at 114.7572 58.6994 90) (show_name no) (do_not_autoplace no) (effects (font (size 1.27 1.27)) (justify right)))
  (property "Value" "LED" (at 114.7572 61.0108 90) (show_name no) (do_not_autoplace no) (effects (font (size 1.27 1.27)) (justify right)))
  (property "Footprint" "LED_SMD:LED_0805_2012Metric" (at 111.76 59.69 0) (hide yes) (show_name no) (do_not_autoplace no) (effects (font (size 1.27 1.27))))
  (property "Datasheet" "" (at 111.76 59.69 0) (hide yes) (show_name no) (do_not_autoplace no) (effects (font (size 1.27 1.27))))
  (property "Description" "" (at 111.76 59.69 0) (show_name no) (do_not_autoplace no) (effects (font (size 1.27 1.27))))
  (property "LCSC Part #" "C83960" (at 111.76 59.69 0) (hide yes) (show_name no) (do_not_autoplace no) (effects (font (size 1.27 1.27))))
  (property "Manufacturer_Part_Number" "EAST2012WA1" (at 111.76 59.69 0) (hide yes) (show_name no) (do_not_autoplace no) (effects (font (size 1.27 1.27))))
  (pin "1")
  (pin "2")
  (instances (project "fluidics-v2" (path "" (reference "D4") (unit 1))) (project "fluidics - standalone" (path "" (reference "D?") (unit 1)))))
 (symbol
  (lib_id "Device:R")
  (at 34.29 21.59 0)
  (unit 1)
  (body_style 1)
  (exclude_from_sim no)
  (in_bom yes)
  (on_board yes)
  (in_pos_files yes)
  (dnp no)
  (fields_autoplaced yes)
  (property "Reference" "R51" (at 36.83 20.32 0) (show_name no) (do_not_autoplace no) (effects (font (size 1.27 1.27)) (justify left)))
  (property "Value" "47k" (at 36.83 22.86 0) (show_name no) (do_not_autoplace no) (effects (font (size 1.27 1.27)) (justify left)))
  (property "Footprint" "Resistor_SMD:R_0603_1608Metric_Pad0.98x0.95mm_HandSolder" (at 32.512 21.59 90) (hide yes) (show_name no) (do_not_autoplace no) (effects (font (size 1.27 1.27))))
  (property "Datasheet" "" (at 34.29 21.59 0) (hide yes) (show_name no) (do_not_autoplace no) (effects (font (size 1.27 1.27))))
  (property "Description" "" (at 34.29 21.59 0) (show_name no) (do_not_autoplace no) (effects (font (size 1.27 1.27))))
  (pin "1")
  (pin "2")
  (instances (project "fluidics-v2" (path "" (reference "R51") (unit 1)))))
 (symbol
  (lib_id "power:+5V")
  (at 90.17 48.26 0)
  (unit 1)
  (body_style 1)
  (exclude_from_sim no)
  (in_bom yes)
  (on_board yes)
  (in_pos_files yes)
  (dnp no)
  (property "Reference" "#PWR072" (at 90.17 52.07 0) (hide yes) (show_name no) (do_not_autoplace no) (effects (font (size 1.27 1.27))))
  (property "Value" "+5V" (at 90.551 43.8658 0) (show_name no) (do_not_autoplace no) (effects (font (size 1.27 1.27))))
  (property "Footprint" "" (at 90.17 48.26 0) (hide yes) (show_name no) (do_not_autoplace no) (effects (font (size 1.27 1.27))))
  (property "Datasheet" "" (at 90.17 48.26 0) (hide yes) (show_name no) (do_not_autoplace no) (effects (font (size 1.27 1.27))))
  (property "Description" "" (at 90.17 48.26 0) (show_name no) (do_not_autoplace no) (effects (font (size 1.27 1.27))))
  (pin "1")
  (instances (project "fluidics-v2" (path "" (reference "#PWR072") (unit 1))) (project "fluidics - standalone" (path "" (reference "#PWR?") (unit 1)))))
 (symbol
  (lib_id "power:+3.3V")
  (at 111.76 48.26 0)
  (unit 1)
  (body_style 1)
  (exclude_from_sim no)
  (in_bom yes)
  (on_board yes)
  (in_pos_files yes)
  (dnp no)
  (property "Reference" "#PWR078" (at 111.76 52.07 0) (hide yes) (show_name no) (do_not_autoplace no) (effects (font (size 1.27 1.27))))
  (property "Value" "+3.3V" (at 111.76 44.45 0) (show_name no) (do_not_autoplace no) (effects (font (size 1.27 1.27))))
  (property "Footprint" "" (at 111.76 48.26 0) (hide yes) (show_name no) (do_not_autoplace no) (effects (font (size 1.27 1.27))))
  (property "Datasheet" "" (at 111.76 48.26 0) (hide yes) (show_name no) (do_not_autoplace no) (effects (font (size 1.27 1.27))))
  (property "Description" "" (at 111.76 48.26 0) (show_name no) (do_not_autoplace no) (effects (font (size 1.27 1.27))))
  (pin "1")
  (instances (project "fluidics-v2" (path "" (reference "#PWR078") (unit 1)))))
 (symbol
  (lib_id "Device:R")
  (at 111.76 52.07 0)
  (unit 1)
  (body_style 1)
  (exclude_from_sim no)
  (in_bom yes)
  (on_board yes)
  (in_pos_files yes)
  (dnp no)
  (property "Reference" "R5" (at 113.538 50.9016 0) (show_name no) (do_not_autoplace no) (effects (font (size 1.27 1.27)) (justify left)))
  (property "Value" "3k" (at 113.538 53.213 0) (show_name no) (do_not_autoplace no) (effects (font (size 1.27 1.27)) (justify left)))
  (property "Footprint" "Resistor_SMD:R_0402_1005Metric" (at 109.982 52.07 90) (hide yes) (show_name no) (do_not_autoplace no) (effects (font (size 1.27 1.27))))
  (property "Datasheet" "" (at 111.76 52.07 0) (hide yes) (show_name no) (do_not_autoplace no) (effects (font (size 1.27 1.27))))
  (property "Description" "" (at 111.76 52.07 0) (show_name no) (do_not_autoplace no) (effects (font (size 1.27 1.27))))
  (property "Manufacturer_Part_Number" "RC0603FR-07270RL" (at 111.76 52.07 0) (hide yes) (show_name no) (do_not_autoplace no) (effects (font (size 1.27 1.27))))
  (pin "1")
  (pin "2")
  (instances (project "fluidics-v2" (path "" (reference "R5") (unit 1))) (project "fluidics - standalone" (path "" (reference "R?") (unit 1))))))
